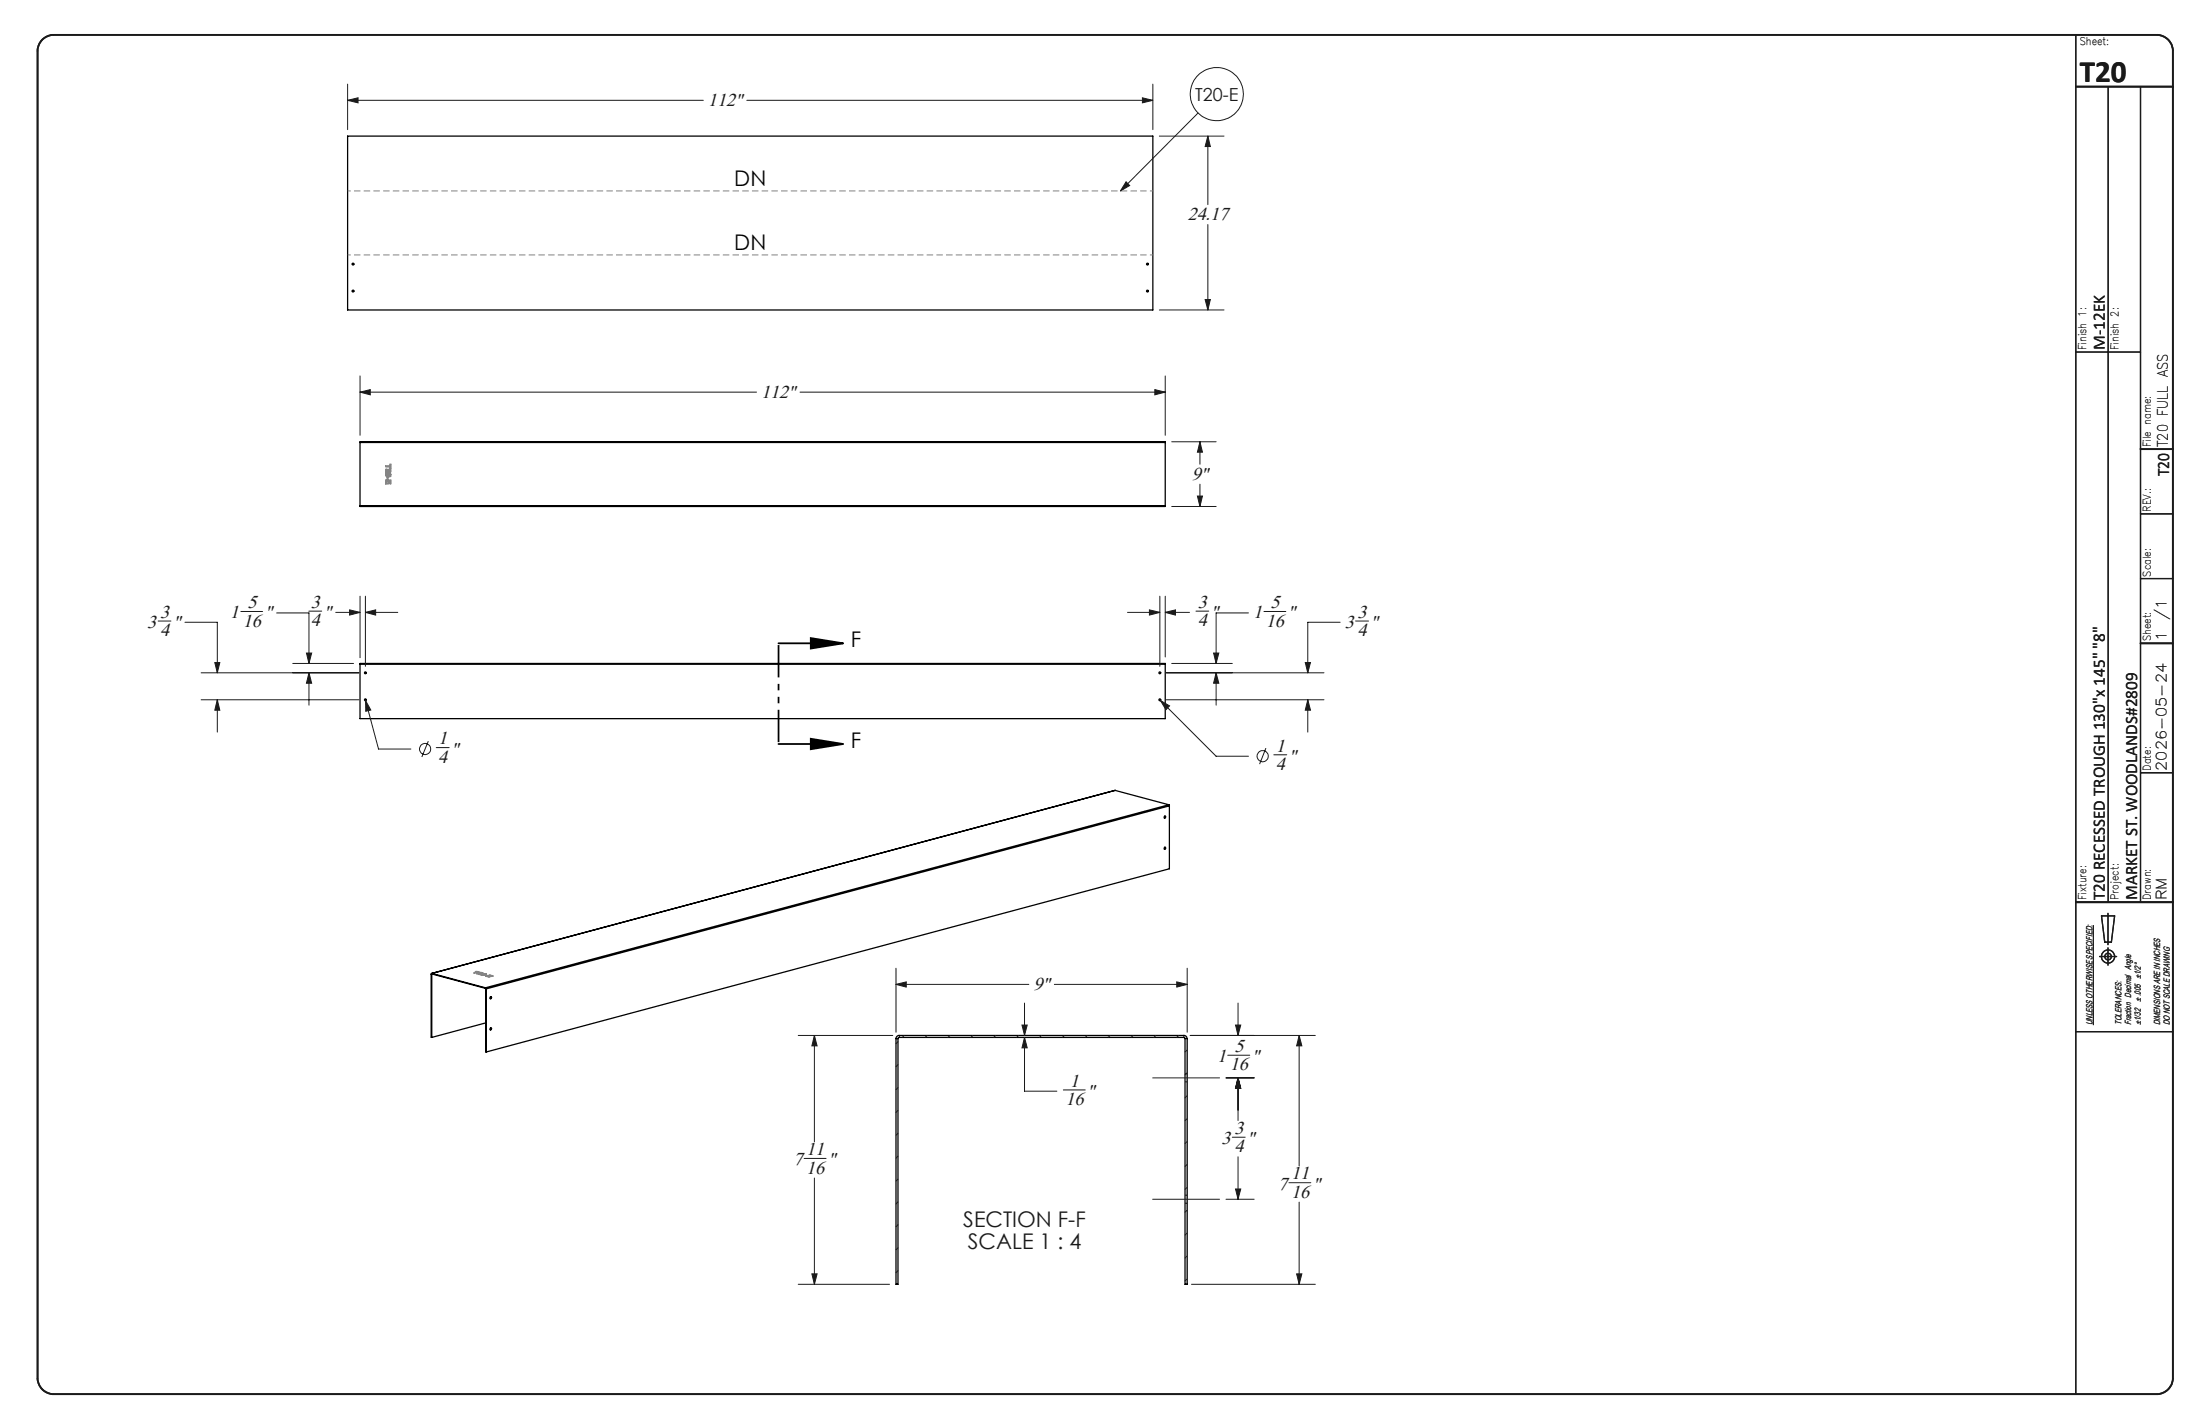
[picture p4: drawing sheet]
<svg xmlns="http://www.w3.org/2000/svg" width="432mm" height="279mm" viewBox="0 0 432 279" stroke-linecap="round" stroke-linejoin="round" font-family="sans-serif">
<g fill="none" stroke="#191924" stroke-width=".2">
<path d="M68.2 19.7l2.1-.5v1zM68.2 16.5v8.9M68.2 19.7h69.8M146.6 19.7h79.7M224.2 19.2l2.1 .5-2.1 .5zM226.3 16.5v8.9M221 35.7l.7 .7-1.8 1.1zM227.5 26.7h12.7M235.2 22.2l-15.3 15.3M237.1 26.7l.5 2.1h-1.1zM237.1 26.7v13.4M236.5 58.8h1.1l-.5 2z"/>
<path d="M237.1 44.1v16.7M70.7 76.9l2-.5v1.1zM70.7 73.8v11.6M70.7 76.9h77.8M157 76.9h71.7M226.7 76.4l2 .5-2 .6zM227.5 60.8h12.7M228.7 73.8v11.6M230 86.7h8.7M230 99.4h8.7M235 97.3h1l-.5 2.1zM235.5 86.7l.5 2h-1z"/>
<path d="M235.5 86.7v4.4M235.5 95v4.4M47.3 120h4.2M60.6 119.9h2.5M68.6 119.7l2.1 .5-2.1 .5zM70.7 117v12M71.7 117v13.7M225.6 119.7l2 .5-2 .5zM227.6 117v13.7M228.7 117v11.9M234.7 119.9h2.5M248.1 120h4.3"/>
<path d="M31 121.8h2.5M36.3 122.1h6.4v9.9M39.5 132h30.9M39.5 137.3h30.9M42.2 130h.9l-.4 2zM42.7 137.3l.4 2h-.9zM42.7 137.3v6.4M54.3 120.3h6.3v9.9M57.5 130.2h11.9M60.1 128.1h1.1l-.6 2.1zM60.6 132l.6 2.1h-1.1zM60.6 132v6.4"/>
<path d="M65.9 120.2h4.8M71.7 120.2l2-.5v1zM71.7 120.2h6.4M71.8 137.5l1 1.8-1 .3zM71.8 137.5l2.5 9.5h6.3M221.3 120.2h6.3M227.8 137.4l1.8 1.1-.8 .7zM227.8 137.4l10.9 11h6.3M228.7 120.2l2-.5v1zM228.7 120.2h4.8M228.9 132h31M228.9 137.3h31"/>
<path d="M230 130.2h11.9M238.2 128.1h1l-.5 2.1zM238.7 132l.5 2.1h-1zM238.7 132v6.4M245 120.3h-6.3v9.9M256.2 130h1l-.5 2zM256.7 137.3l.5 2h-1zM256.7 137.3v6.4M263 122.1h-6.3v9.9M266.1 121.8h2.5M84.1 145.4l-1.3 3.1M85.6 146.7h2.6"/>
<path d="M248.5 146.8l-1.3 3.1M250 148.1h2.6M175.9 193.1l2-.4v1zM175.9 190v12.5M175.9 193.1h26M201.1 196.8v6.4M206.9 193.1h26.1M231 192.7l2 .4-2 .6zM233 190v12.5M243 196.8v6.4M410.9 181.5v19.6M156.7 203.2h18.5"/>
<path d="M159.8 203.2l.6 2h-1.1zM159.8 203.2v20.8M176.2 204.4l-.3 .4M176.2 208.9l-.3 .4M176.2 213.4l-.3 .4M176.2 217.9l-.3 .4M177.5 203.2l-.4 .4M182 203.2l-.4 .4M186.5 203.2l-.4 .4M191 203.2l-.4 .4M195.4 203.2l-.3 .4M199.9 203.2l-.4 .4"/>
<path d="M200.6 201.1h1l-.5 2.1zM201.1 203.6l.5 2h-1zM201.1 203.6v10.5h6.3M204.4 203.2l-.4 .4M208.7 213.9h4.3M208.9 203.2l-.4 .4M213.4 203.2l-.4 .4M217.9 203.2l-.4 .4M222.4 203.2l-.4 .4M226.2 211.5h13.2M226.9 203.2l-.4 .4M231.4 203.2l-.4 .4"/>
<path d="M233 206l-.4 .4M233 210.5l-.4 .4M233 215l-.4 .4M233 219.5l-.4 .4M233.6 203.2h24.6M240.6 211.5h5.6M241 207h4.3M242.5 201.1h1l-.5 2.1zM243 211.5l.5 2h-1zM243 211.5v8.4M255 203.2l.5 2h-1zM255 203.2v25.5"/>
<path d="M157.8 227.3h4.3M159.8 231.1v20.9M176.2 222.4l-.3 .3M176.2 226.8l-.3 .5M176.2 231.4l-.3 .3M176.2 235.8l-.3 .4M226.2 235.3h13.2M233 224l-.4 .4M233 228.5l-.4 .4M233 233l-.4 .4M233 237.5l-.4 .3M240.6 235.3h5.6"/>
<path d="M241.9 223.1h2.5M242.5 233.3h1l-.5 2zM243 227v8.3M253 232.1h4.3M255 235.9v16.1M156.7 252h17.9M159.3 249.9h1.1l-.6 2.1zM176.2 240.3l-.3 .4M176.2 244.8l-.3 .4M176.2 249.3l-.3 .4M233 241.9l-.4 .4M233 246.4l-.4 .4"/>
<path d="M233 250.9l-.4 .4M233.9 252h24.3M254.5 249.9h1l-.5 2.1z"/>
<circle cx="238.8" cy="18.5" r="5.2"/>
<circle cx="83.4" cy="147" r="1.09"/>
<circle cx="247.8" cy="148.4" r="1.09"/>
</g>
<g fill="none" stroke="#191924" stroke-width=".25">
<path d="M407.4 6.8v266.7M413.8 17v160M420.1 17v160M407.4 69.1h12.7M420.1 113.5h6.4M420.1 100.8h6.4M420.1 151.6h6.4M407.4 177h19.1M412.5 179.7h2.5l-.6 5.2h-1.3zM413.7 179.2v6.1M412.1 187.7h3.3M413.7 186v3.4"/>
<path d="M407.4 202.4h19.1"/>
<circle cx="413.7" cy="187.7" r=".66"/>
<circle cx="413.8" cy="187.7" r="1.29"/>
</g>
<path d="M8.2 7.9a3.3 3.3 0 0 1 2.3-1.1h412.8a3.2 3.2 0 0 1 3.2 3.2v260.4a3.2 3.2 0 0 1-3.2 3.1h-412.8a3.2 3.2 0 0 1-3.1-3.1v-260.4a3.2 3.2 0 0 1 .8-2.1zM407.4 17h19.1M420.1 88.1h6.4M420.1 126.2h6.4M407.4 177h19.1" fill="none" stroke="#191924" stroke-width=".35"/>
<g fill="none" stroke="#000" stroke-width=".25">
<path d="M68.2 26.7h158.1v34.1h-158.1zM70.7 99.2v.2h158v-.2M70.7 86.8v-.1h158v.1M70.7 99.2h158M70.7 86.8h158M70.7 86.8v12.4M228.7 86.8v12.4M70.7 130.3v-.1h158v.1M70.7 130.3v10.7h158v-10.7M70.7 130.3h158M218.8 155.1l-134.1 35.9M218.8 155.1h.1"/>
<path d="M218.9 155.1l-134.1 35.9M218.9 155.1l10.5 2.8M229.4 157.9l.1 .2M229.4 157.9l-134.1 35.9M229.5 158.1l-134.1 35.9M229.5 158.1v12.4l-134.1 35.9M228.6 160.1l.1 .2-.2 .2M228.6 166.2l.1 .2-.2 .2M84.6 191.1l.1 .1M84.6 191.1v12.4l.1 .1M84.7 191.2v12.4M84.8 191l-.2 .1"/>
<path d="M84.8 191.1l-.1 .1M84.8 191l10.5 2.8M84.8 191.1l10.5 2.8M84.8 191v.1M95.3 193.8l.1 .2M95.3 193.9l.1 .1M95.3 193.8v.1M95.4 194h.1M95.4 194v12.4M96.3 195.5l.1 .3-.2 .1M95.4 200.7l-10.7 2.9M96.3 201.7l.1 .2-.2 .2"/>
<path d="M176 203.3l.4-.1h55.9a.66 .66 0 0 1 .7 .6v48.2h-.4v-48.3l-.2-.1h-56l-.2 .1v48.3h-.3v-48.3z"/>
<circle cx="69.3" cy="51.8" r=".17"/>
<circle cx="69.3" cy="57.1" r=".17"/>
<circle cx="225.2" cy="57.1" r=".17"/>
<circle cx="225.2" cy="51.8" r=".17"/>
<circle cx="71.7" cy="132" r=".19"/>
<circle cx="71.7" cy="137.3" r=".19"/>
<circle cx="227.6" cy="132" r=".19"/>
<circle cx="227.6" cy="137.3" r=".19"/>
<circle cx="228.6" cy="166.4" r=".18"/>
<circle cx="228.6" cy="160.3" r=".18"/>
<circle cx="96.3" cy="195.8" r=".19"/>
<circle cx="96.3" cy="201.9" r=".19"/>
</g>
<path d="M176.3 203.8h-.4M176.5 203.1v.4M232.4 203.5v-.4M232.6 212.3h.4M233 203.8h-.4M233 210.7h-.4M232.6 236.1h.4M233 234.5h-.4" fill="none" stroke="#000" stroke-width=".2" stroke-dasharray="1.3 .6" stroke-linecap="butt"/>
<path d="M152.8 126.2h12.7M159.1 125.2l6.4 1-6.4 1zM152.8 146h12.7M159.1 145l6.4 1-6.4 1z" fill="none" stroke="#000" stroke-width=".35"/>
<path d="M75.7 92.1h.3l.4 .4a.16 .16 0 0 0 .2-.2 .16 .16 0 0 0-.3-.1 .18 .18 0 0 1 .3-.1 .18 .18 0 0 1 .1 .2v.1a.37 .37 0 0 1-.3 .3 .37 .37 0 0 1-.4-.3l-.1-.1v.4h-.2zM75.7 91.4h.8l.1-.3h.1v.8h-.1l-.1-.3h-.8zM75.7 94.2h1v.7h-.1v-.5h-.3v.5l-.1-.5h-.3v.6h-.2zM75.8 93l.2-.1h.5l.2 .2v.3l-.3 .2-.5-.1-.2-.2zM75.9 93.1h.2a.2 .2 0 0 1 .3-.1 .2 .2 0 0 1 0 .3h-.4zM76 93.7h.2l-.1 .4-.1-.1zM93 190.9l.6-.2-.1-.1 .7 .2zM93.6 191h.9l-.4-.1 .7 .1-.9 .1 .3 .1zM94.4 191.2l.7-.1a.15 .15 0 0 1 .2-.1 .15 .15 0 0 1 .1 .2l-.8 .1zM94.6 191.2l.6-.1-.3 .2zM95.1 191.3l.5 .1zM95.4 191.5l.7-.2 .7 .2-.6-.1-.1 .1 .3 .1h-.7l.4 .1z" fill="none" stroke="#808080" stroke-width=".25"/>
<path d="M152.8 126.2v19.8" fill="none" stroke="#000" stroke-width=".35" stroke-dasharray="6.3 1.3 1.3 1.3 1.3 1.3" stroke-dashoffset="-.4" stroke-linecap="butt"/>
<path d="M68.2 37.5h158.1M226.3 50h-158.1" fill="none" stroke="#808080" stroke-width=".2" stroke-dasharray="1.3 .6" stroke-dashoffset=".7" stroke-linecap="butt"/>
<path d="M159.1 125.2l6.4 1-6.4 1zM159.1 145l6.4 1-6.4 1z" fill="#000"/>
<g fill="#191924">
<path d="M221 35.7l.7 .7-1.8 1.1z"/>
<path d="M237.1 26.7l.5 2.1h-1.1zM236.5 58.8h1.1l-.5 2zM224.2 19.2l2.1 .5-2.1 .5zM68.2 19.7l2.1-.5v1zM159.3 249.9h1.1l-.6 2.1zM159.8 203.2l.6 2h-1.1zM175.9 193.1l2-.4v1zM231 192.7l2 .4-2 .6zM200.6 201.1h1l-.5 2.1zM201.1 203.6l.5 2h-1zM242.5 201.1h1l-.5 2.1zM243 211.5l.5 2h-1zM243 211.5l.5 2h-1zM242.5 233.3h1l-.5 2zM254.5 249.9h1l-.5 2.1zM255 203.2l.5 2h-1z"/>
<path d="M235.5 86.7l.5 2h-1zM235 97.3h1l-.5 2.1zM226.7 76.4l2 .5-2 .6zM70.7 76.9l2-.5v1.1z"/>
<path d="M256.2 130h1l-.5 2zM256.7 137.3l.5 2h-1zM225.6 119.7l2 .5-2 .5zM228.7 120.2l2-.5v1zM238.7 132l.5 2.1h-1zM238.2 128.1h1l-.5 2.1zM227.8 137.4l1 1.8 .8-.7zM71.7 120.2l2-.5v1zM68.6 119.7l2.1 .5-2.1 .5zM60.6 132l.6 2.1h-1.1zM60.1 128.1h1.1l-.6 2.1zM42.7 137.3l.4 2h-.9zM42.2 130h.9l-.4 2zM71.8 137.5v2.1l1-.3z"/>
</g>
<text font-size="6.1" fill="#191924" x="408.2" y="16.1">T20</text>
<g font-size="4.2">
<text x="144.1" y="36.6">DN</text>
<text x="144.1" y="49">DN</text>
<text x="167" y="127">F</text>
<text x="167" y="146.7">F</text>
</g>
<g font-size="4.2" fill="#191924">
<text x="189.1" y="240.8">SECTION F-F</text>
<text x="190" y="245">SCALE 1 : 4</text>
</g>
<g font-size="3.7" fill="#191924">
<text x="139" y="20.8">112&quot;</text>
<text x="233.1" y="43.2">24.17</text>
<text x="149.4" y="78.1">112&quot;</text>
<text x="233.9" y="94.2">9&quot;</text>
<text x="48.5" y="119.4">5</text>
<text x="61" y="119.3">3</text>
<text x="235.1" y="119.3">3</text>
<text x="249.4" y="119.4">5</text>
<text x="28.9" y="123.2">3</text>
<text x="31.4" y="124.8">4</text>
<text x="31.4" y="121.2">3</text>
<text x="34" y="123.2">&quot;</text>
<text x="45.1" y="121.3">1</text>
<text x="47.7" y="123">16</text>
<text x="52" y="121.3">&quot;</text>
<text x="61" y="122.9">4</text>
<text x="63.5" y="121.3">&quot;</text>
<text x="235.1" y="122.9">4</text>
<text x="237.6" y="121.3">&quot;</text>
<text x="245.9" y="121.3">1</text>
<text x="248.5" y="123">16</text>
<text x="252.8" y="121.3">&quot;</text>
<text x="263.9" y="123.2">3</text>
<text x="266.5" y="124.8">4</text>
<text x="266.5" y="121.2">3</text>
<text x="269" y="123.2">&quot;</text>
<text x="86" y="149.7">4</text>
<text x="86" y="146.1">1</text>
<text x="88.6" y="148.1">&quot;</text>
<text x="250.4" y="147.5">1</text>
<text x="253" y="149.5">&quot;</text>
<text x="250.4" y="151.1">4</text>
<text x="202.8" y="194.3">9&quot;</text>
<text x="238.9" y="208.4">1</text>
<text x="242.3" y="206.4">5</text>
<text x="245.7" y="208.4">&quot;</text>
<text x="210" y="213.2">1</text>
<text x="213.4" y="215.2">&quot;</text>
<text x="241.4" y="210">16</text>
<text x="209.1" y="216.8">16</text>
<text x="158.2" y="226.7">11</text>
<text x="239.7" y="224.5">3</text>
<text x="242.3" y="226.1">4</text>
<text x="242.3" y="222.5">3</text>
<text x="244.8" y="224.5">&quot;</text>
<text x="155.7" y="228.7">7</text>
<text x="158.2" y="230.3">16</text>
<text x="162.5" y="228.7">&quot;</text>
<text x="250.9" y="233.4">7</text>
<text x="253.4" y="231.4">11</text>
<text x="257.7" y="233.4">&quot;</text>
<text x="253.4" y="235">16</text>
</g>
<text font-size="3.5" fill="#191924" x="234.6" y="19.7">T20-E</text>
<g font-size="3.4" fill="#191924">
<text x="413.1" y="68.7" transform="rotate(-90 413.1 68.7)">M-12EK</text>
<text x="425.7" y="93.4" transform="rotate(-90 425.7 93.4)">T20</text>
<text x="413.1" y="176.6" transform="rotate(-90 413.1 176.6)">T20 RECESSED TROUGH 130&quot;x 145&quot; &quot;8&quot;</text>
<text x="419.4" y="176.6" transform="rotate(-90 419.4 176.6)">MARKET ST. WOODLANDS#2809</text>
</g>
<g font-size="2.8" fill="#191924">
<text x="425.5" y="87.7" transform="rotate(-90 425.5 87.7)">T20 FULL ASS</text>
<text x="425.2" y="125.8" transform="rotate(-90 425.2 125.8)">1</text>
<text x="425.2" y="121.7" transform="rotate(-90 425.2 121.7)">/1</text>
<text x="425.2" y="151.2" transform="rotate(-90 425.2 151.2)">2026-05-24</text>
<text x="425.2" y="176.6" transform="rotate(-90 425.2 176.6)">RM</text>
</g>
<g font-size="2.1" fill="#191924">
<text x="408.2" y="8.9">Sheet:</text>
<text x="409.5" y="68.7" transform="rotate(-90 409.5 68.7)">Finish 1:</text>
<text x="415.8" y="68.7" transform="rotate(-90 415.8 68.7)">Finish 2:</text>
<text x="422.2" y="87.7" transform="rotate(-90 422.2 87.7)">File name:</text>
<text x="422.2" y="100.4" transform="rotate(-90 422.2 100.4)">REV.:</text>
<text x="422.2" y="113.1" transform="rotate(-90 422.2 113.1)">Scale:</text>
<text x="422.2" y="125.8" transform="rotate(-90 422.2 125.8)">Sheet:</text>
<text x="422.2" y="151.2" transform="rotate(-90 422.2 151.2)">Date:</text>
<text x="409.5" y="176.6" transform="rotate(-90 409.5 176.6)">Fixture:</text>
<text x="415.8" y="176.6" transform="rotate(-90 415.8 176.6)">Project:</text>
<text x="422.2" y="176.6" transform="rotate(-90 422.2 176.6)">Drawn:</text>
</g>
<g font-size="1.7" fill="#191924">
<text x="420.2" y="196.6" transform="rotate(-90 420.2 196.6)">± .005 ±1/2°</text>
<text x="410.7" y="201.1" transform="rotate(-90 410.7 201.1)">UNLESS OTHERWISE SPECIFIED:</text>
<text x="416.4" y="201.1" transform="rotate(-90 416.4 201.1)">TOLERANCES:</text>
<text x="418.3" y="201.1" transform="rotate(-90 418.3 201.1)">Fraction Decimal Angle</text>
<text x="420.2" y="201.1" transform="rotate(-90 420.2 201.1)">±1/32</text>
<text x="424" y="201.1" transform="rotate(-90 424 201.1)">DIMENSIONS ARE IN INCHES</text>
<text x="425.9" y="201.1" transform="rotate(-90 425.9 201.1)">DO NOT SCALE DRAWING</text>
</g>
</svg>
